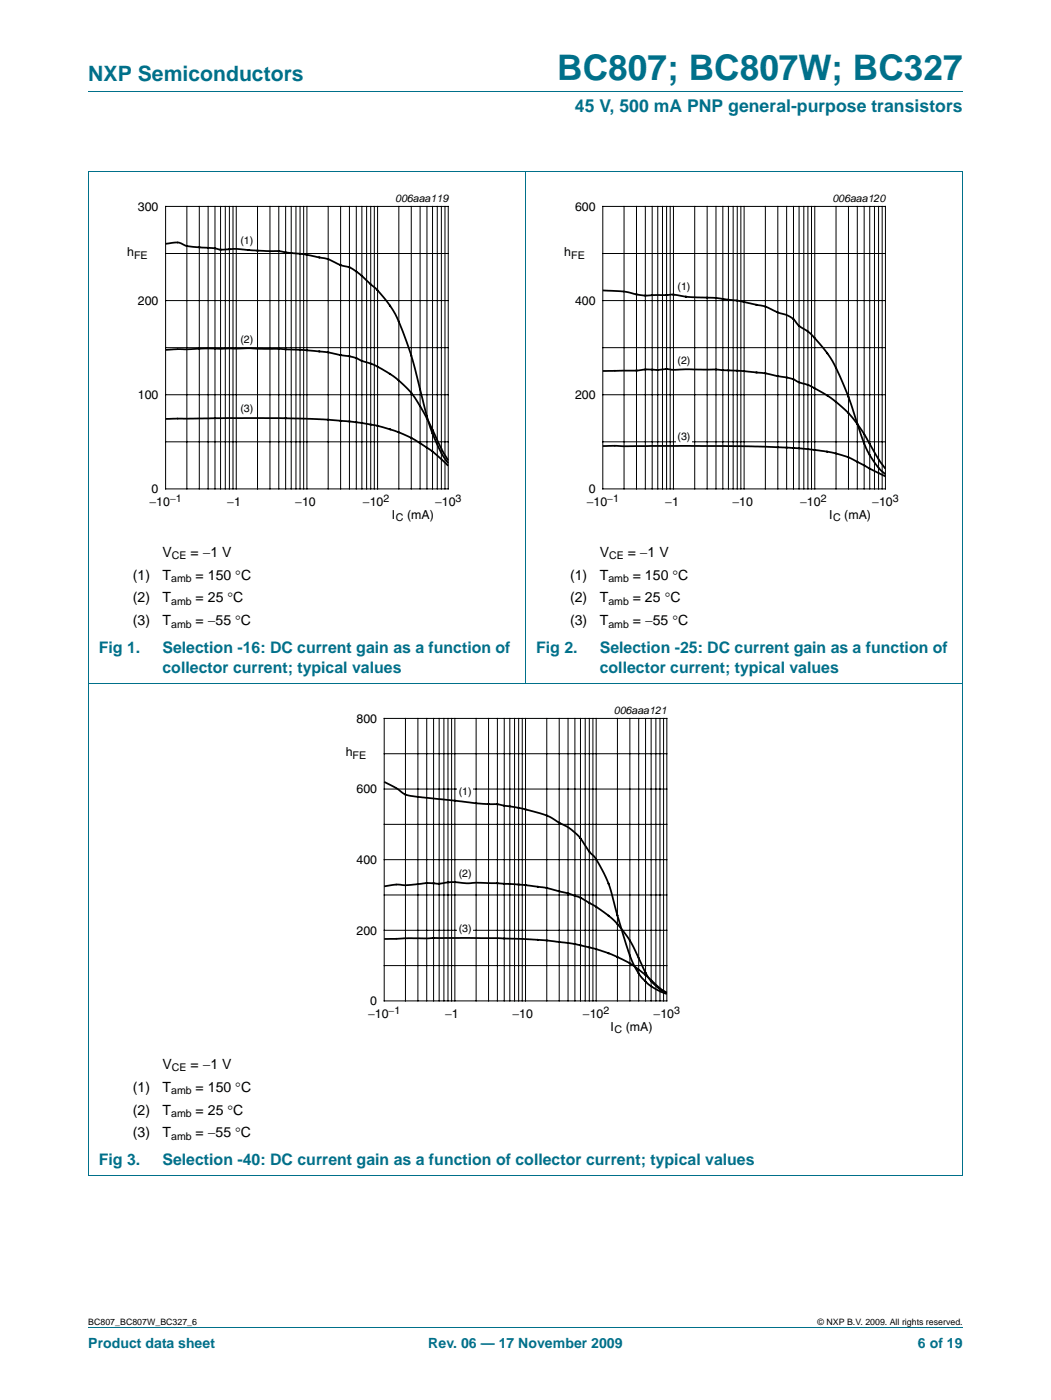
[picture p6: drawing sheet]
<svg xmlns="http://www.w3.org/2000/svg" width="210mm" height="280mm" viewBox="0 0 210 280" stroke-linecap="round" stroke-linejoin="round" font-family="sans-serif">
<path d="M17.6 18.3h174.7M17.6 34.2h174.7M17.6 34.2v200.7M104.9 34.2v102.3M192.3 34.2v200.7M17.6 136.5h174.7M17.6 234.9h174.7M17.6 265.3h174.7" fill="none" stroke="#00708a" stroke-width=".2"/>
<path d="M20.4 38.4h81.8v66.4h-81.8z" fill="none" stroke="#fff" stroke-width=".2"/>
<g fill="none" stroke="#000" stroke-width=".2">
<path d="M33.1 41.2h56.4v56.5h-56.4zM33.1 50.7h56.4M37.3 41.2v56.5M39.8 41.2v56.5M41.6 41.2v56.5M42.9 41.2v56.5M44 41.2v56.5M45 41.2v56.5M45.8 41.2v56.5M46.5 41.2v56.5M47.2 41.2v56.5M51.4 41.2v56.5"/>
<path d="M53.9 41.2v56.5M55.7 41.2v56.5M57 41.2v56.5M58.2 41.2v56.5M59.1 41.2v56.5M59.9 41.2v56.5M60.6 41.2v56.5M61.3 41.2v56.5M65.5 41.2v56.5M68 41.2v56.5M69.8 41.2v56.5M71.2 41.2v56.5"/>
<path d="M72.3 41.2v56.5M73.2 41.2v56.5M74 41.2v56.5M74.8 41.2v56.5M75.4 41.2v56.5M79.7 41.2v56.5M82.1 41.2v56.5M83.9 41.2v56.5M85.3 41.2v56.5M86.4 41.2v56.5M87.3 41.2v56.5M88.1 41.2v56.5"/>
<path d="M88.9 41.2v56.5M33.1 78.9h56.4M33.1 69.5h56.4M33.1 60.1h56.4M33.1 88.3h56.4"/>
</g>
<path d="M33.1 48.7l.6-.1a3.5 3.5 0 0 1 3.4 .5l1.5 .2 4 .3 1.5 .3 3.2-.2 4 .4 4.6 .1 4.8 .6 2.5 .5a10.4 10.4 0 0 1 4.8 1.7 9.3 9.3 0 0 1 5.4 3.2l.8 .8a21.9 21.9 0 0 1 6.7 10.4 155.3 155.3 0 0 1 4.2 15.2l1.5 4.5a19.5 19.5 0 0 0 2.9 5.5M33.1 69.9l7.9-.3 14.7 .1 9.2 .6 3 .6a11.2 11.2 0 0 1 4.8 1.3l2.3 .8 3 1.8a19.8 19.8 0 0 1 6.9 8.2l3.3 6.8 1.3 2.2M33.1 83.7l12.3-.2 14.1 .1 5.9 .3 7.1 .7 3 .5 3.1 .9 3.4 1.4 4.1 2.6 3.4 3.1" fill="none" stroke="#000" stroke-width=".35"/>
<g fill="#fff">
<path d="M47.7 46.7h3.1v2.9h-3.1z"/>
<path d="M47.8 66.4h3v2.9h-3z"/>
<path d="M47.7 80.3h3.1v2.9h-3.1z"/>
</g>
<path d="M107.7 38.4h81.8v66.4h-81.8z" fill="none" stroke="#fff" stroke-width=".2"/>
<g fill="none" stroke="#000" stroke-width=".2">
<path d="M120.4 41.2h56.4v56.5h-56.4zM120.4 50.7h56.4M124.6 41.2v56.5M127.1 41.2v56.5M128.9 41.2v56.5M130.3 41.2v56.5M131.4 41.2v56.5M132.3 41.2v56.5M133.1 41.2v56.5M133.8 41.2v56.5M134.5 41.2v56.5M138.7 41.2v56.5"/>
<path d="M141.2 41.2v56.5M143 41.2v56.5M144.4 41.2v56.5M145.5 41.2v56.5M146.4 41.2v56.5M147.2 41.2v56.5M148 41.2v56.5M148.6 41.2v56.5M152.9 41.2v56.5M155.3 41.2v56.5M157.1 41.2v56.5M158.5 41.2v56.5"/>
<path d="M159.6 41.2v56.5M160.5 41.2v56.5M161.4 41.2v56.5M162.1 41.2v56.5M162.7 41.2v56.5M167 41.2v56.5M169.5 41.2v56.5M171.2 41.2v56.5M172.6 41.2v56.5M173.7 41.2v56.5M174.6 41.2v56.5M175.5 41.2v56.5"/>
<path d="M176.2 41.2v56.5M120.4 78.9h56.4M120.4 69.5h56.4M120.4 60.1h56.4M120.4 88.3h56.4"/>
</g>
<g fill="#fff">
<path d="M135 55.8h3.1v2.9h-3.1z"/>
<path d="M135.1 70.6h3v2.9h-3z"/>
<path d="M135 85.8h3.1v3h-3.1z"/>
</g>
<path d="M120.4 58l1.1 .1a20.5 20.5 0 0 1 6.4 .9l1.4 .1 5.1-.2 3.1 .4 5.7 .3 4.2 .5 3.1 .7a11 11 0 0 1 4.8 1.6 5.6 5.6 0 0 1 4.1 2.6l.2 .1a18.9 18.9 0 0 1 6.7 7.1l.7 1.3a81.5 81.5 0 0 1 4.9 13.3 16.9 16.9 0 0 0 4.9 8M120.4 74.1h6.4l2.3-.3 2.3 .1a9.7 9.7 0 0 1 3.5 0l8.1-.1 5 .3 4.7 .5 2.5 .5a10.4 10.4 0 0 1 4.6 1.4 19.4 19.4 0 0 1 6.3 3.1l.6 .5a27.1 27.1 0 0 1 7.6 9.7l1.3 2.3 1.2 1.6M120.4 89.1l32.2 .1 8.5 .5 5.9 .9a31.9 31.9 0 0 1 7.6 3.5l2.2 1.1" fill="none" stroke="#000" stroke-width=".35"/>
<path d="M64 140.7h81.9v66.4h-81.9z" fill="none" stroke="#fff" stroke-width=".2"/>
<g fill="none" stroke="#000" stroke-width=".2">
<path d="M76.7 143.6h56.5v56.4h-56.5zM76.7 157.7h56.5M76.7 150.6h56.5M81 143.6v56.4M83.5 143.6v56.4M85.2 143.6v56.4M86.6 143.6v56.4M87.7 143.6v56.4M88.7 143.6v56.4M89.5 143.6v56.4M90.2 143.6v56.4M90.8 143.6v56.4"/>
<path d="M95.1 143.6v56.4M97.6 143.6v56.4M99.3 143.6v56.4M100.7 143.6v56.4M101.8 143.6v56.4M102.8 143.6v56.4M103.6 143.6v56.4M104.3 143.6v56.4M105 143.6v56.4M109.2 143.6v56.4M111.7 143.6v56.4M113.4 143.6v56.4"/>
<path d="M114.8 143.6v56.4M115.9 143.6v56.4M116.9 143.6v56.4M117.7 143.6v56.4M118.4 143.6v56.4M119.1 143.6v56.4M123.3 143.6v56.4M125.8 143.6v56.4M127.6 143.6v56.4M128.9 143.6v56.4M130 143.6v56.4M131 143.6v56.4"/>
<path d="M131.8 143.6v56.4M132.5 143.6v56.4M76.7 178.8h56.5M76.7 171.8h56.5M76.7 164.7h56.5M76.7 192.9h56.5M76.7 185.9h56.5"/>
</g>
<g fill="#fff">
<path d="M91.3 156.8h3.1v2.9h-3.1z"/>
<path d="M91.4 173.2h3v2.9h-3z"/>
<path d="M91.3 184.1h3.1v3h-3.1z"/>
</g>
<path d="M76.7 156.2l2.7 1.4a6 6 0 0 0 4.4 1.7l12.7 1.3a14.5 14.5 0 0 1 4.5 .4l2.4 .4 2.5 .6a15.1 15.1 0 0 1 6.3 2.7 10.9 10.9 0 0 1 5.3 5.2l.1 .2a9.8 9.8 0 0 1 2.7 3.7l1.5 3.5 2.3 8.1a46.1 46.1 0 0 0 2.5 7.5 10.4 10.4 0 0 0 6.6 5.7M76.7 177.1l2.5-.3a26.2 26.2 0 0 0 6.4-.3 13.5 13.5 0 0 0 4.5-.2h1a18.5 18.5 0 0 0 4.9 .1l9.2 .5 3.7 .5 4.9 1.2a24 24 0 0 1 5.7 2.9l2 1.5a22.5 22.5 0 0 1 6.4 9.2 10 10 0 0 0 5.3 6.2M76.7 187.6l9.9-.2 12.9 .1 9.4 .4 6.2 .8 3.8 .9 3.1 1.1 1.4 .6a28.5 28.5 0 0 1 8.4 6.2l1.4 .9" fill="none" stroke="#000" stroke-width=".35"/>
<text font-size="7" fill="#00708a" x="111.3" y="16">BC807; BC807W; BC327</text>
<text font-size="4.2" fill="#00708a" x="17.6" y="16.2">NXP Semiconductors</text>
<text font-size="3.5" fill="#00708a" x="114.8" y="22.4">45 V, 500 mA PNP general-purpose transistors</text>
<g font-size="3.2" fill="#00708a">
<text x="19.7" y="130.5">Fig 1.</text>
<text x="32.4" y="130.5">Selection -16: DC current gain as a function of</text>
<text x="107.1" y="130.5">Fig 2.</text>
<text x="119.8" y="130.5">Selection -25: DC current gain as a function of</text>
<text x="32.4" y="134.4">collector current; typical values</text>
<text x="119.8" y="134.4">collector current; typical values</text>
<text x="19.7" y="232.8">Fig 3.</text>
<text x="32.5" y="232.8">Selection -40: DC current gain as a function of collector current; typical values</text>
</g>
<g font-size="2.8">
<text x="32.4" y="111.2">V</text>
<text x="38.1" y="111.2">= −1 V</text>
<text x="119.8" y="111.2">V</text>
<text x="125.4" y="111.2">= −1 V</text>
<text x="26.5" y="115.8">(1)</text>
<text x="32.4" y="115.8">T</text>
<text x="39.1" y="115.8">= 150 °C</text>
<text x="113.9" y="115.8">(1)</text>
<text x="119.8" y="115.8">T</text>
<text x="126.4" y="115.8">= 150 °C</text>
<text x="26.5" y="120.4">(2)</text>
<text x="26.5" y="125">(3)</text>
<text x="32.4" y="120.4">T</text>
<text x="32.4" y="125">T</text>
<text x="39.1" y="120.4">= 25 °C</text>
<text x="39.1" y="125">= −55 °C</text>
<text x="113.9" y="120.4">(2)</text>
<text x="113.9" y="125">(3)</text>
<text x="119.8" y="120.4">T</text>
<text x="119.8" y="125">T</text>
<text x="126.4" y="120.4">= 25 °C</text>
<text x="126.4" y="125">= −55 °C</text>
<text x="32.4" y="213.5">V</text>
<text x="38.1" y="213.5">= −1 V</text>
<text x="26.5" y="218.1">(1)</text>
<text x="32.4" y="218.1">T</text>
<text x="39.1" y="218.1">= 150 °C</text>
<text x="26.5" y="222.7">(2)</text>
<text x="26.5" y="227.3">(3)</text>
<text x="32.4" y="222.7">T</text>
<text x="32.4" y="227.3">T</text>
<text x="39.1" y="222.7">= 25 °C</text>
<text x="39.1" y="227.3">= −55 °C</text>
</g>
<g font-size="2.8" fill="#00708a">
<text x="17.6" y="269.3">Product data sheet</text>
<text x="85.5" y="269.3">Rev. 06 — 17 November 2009</text>
<text x="183.3" y="269.3">6 of 19</text>
</g>
<g font-size="2.5">
<text x="27.5" y="42.1">300</text>
<text x="114.9" y="42.1">600</text>
<text x="25.4" y="51.2">h</text>
<text x="112.7" y="51.2">h</text>
<text x="27.5" y="60.9">200</text>
<text x="114.9" y="60.9">400</text>
<text x="27.5" y="79.7">100</text>
<text x="114.9" y="79.7">200</text>
<text x="29.9" y="101.1">−10</text>
<text x="30.3" y="98.5">0</text>
<text x="45.4" y="101.1">−1</text>
<text x="59" y="101.1">−10</text>
<text x="72.5" y="101.1">−10</text>
<text x="86.9" y="101.1">−10</text>
<text x="117.2" y="101.1">−10</text>
<text x="117.6" y="98.5">0</text>
<text x="132.9" y="101.1">−1</text>
<text x="146.3" y="101.1">−10</text>
<text x="159.8" y="101.1">−10</text>
<text x="174.2" y="101.1">−10</text>
<text x="78.3" y="103.6">I</text>
<text x="81.3" y="103.6">(mA)</text>
<text x="165.6" y="103.6">I</text>
<text x="168.6" y="103.6">(mA)</text>
<text x="71.2" y="144.4">800</text>
<text x="69" y="151.1">h</text>
<text x="71.2" y="158.5">600</text>
<text x="71.2" y="172.6">400</text>
<text x="71.2" y="186.7">200</text>
<text x="73.5" y="203.4">−10</text>
<text x="73.9" y="200.9">0</text>
<text x="88.9" y="203.4">−1</text>
<text x="102.3" y="203.4">−10</text>
<text x="116.4" y="203.4">−10</text>
<text x="130.5" y="203.4">−10</text>
<text x="121.9" y="205.9">I</text>
<text x="125" y="205.9">(mA)</text>
</g>
<g font-size="2.1">
<text x="78.9" y="40.4">006aaa119</text>
<text x="166.2" y="40.4">006aaa120</text>
<text x="26.8" y="51.7">FE</text>
<text x="48" y="48.7">(1)</text>
<text x="114.1" y="51.7">FE</text>
<text x="135.3" y="57.9">(1)</text>
<text x="48" y="68.4">(2)</text>
<text x="135.3" y="72.7">(2)</text>
<text x="48" y="82.4">(3)</text>
<text x="135.3" y="87.9">(3)</text>
<text x="34" y="100.3">−1</text>
<text x="76.6" y="100.3">2</text>
<text x="91" y="100.3">3</text>
<text x="121.3" y="100.3">−1</text>
<text x="163.9" y="100.3">2</text>
<text x="178.3" y="100.3">3</text>
<text x="79.1" y="104.1">C</text>
<text x="166.4" y="104.1">C</text>
<text x="34.3" y="111.7">CE</text>
<text x="121.6" y="111.7">CE</text>
<text x="34.2" y="116.3">amb</text>
<text x="121.5" y="116.3">amb</text>
<text x="34.2" y="120.9">amb</text>
<text x="34.2" y="125.5">amb</text>
<text x="121.5" y="120.9">amb</text>
<text x="121.5" y="125.5">amb</text>
<text x="122.6" y="142.7">006aaa121</text>
<text x="70.4" y="151.6">FE</text>
<text x="91.6" y="158.9">(1)</text>
<text x="91.6" y="175.2">(2)</text>
<text x="91.6" y="186.2">(3)</text>
<text x="77.6" y="202.7">−1</text>
<text x="120.5" y="202.7">2</text>
<text x="134.6" y="202.7">3</text>
<text x="122.7" y="206.4">C</text>
<text x="34.3" y="214">CE</text>
<text x="34.2" y="218.6">amb</text>
<text x="34.2" y="223.2">amb</text>
<text x="34.2" y="227.8">amb</text>
</g>
<g font-size="1.8">
<text x="17.6" y="264.7">BC807_BC807W_BC327_6</text>
<text x="163.3" y="264.7">© NXP B.V. 2009. All rights reserved.</text>
</g>
</svg>
